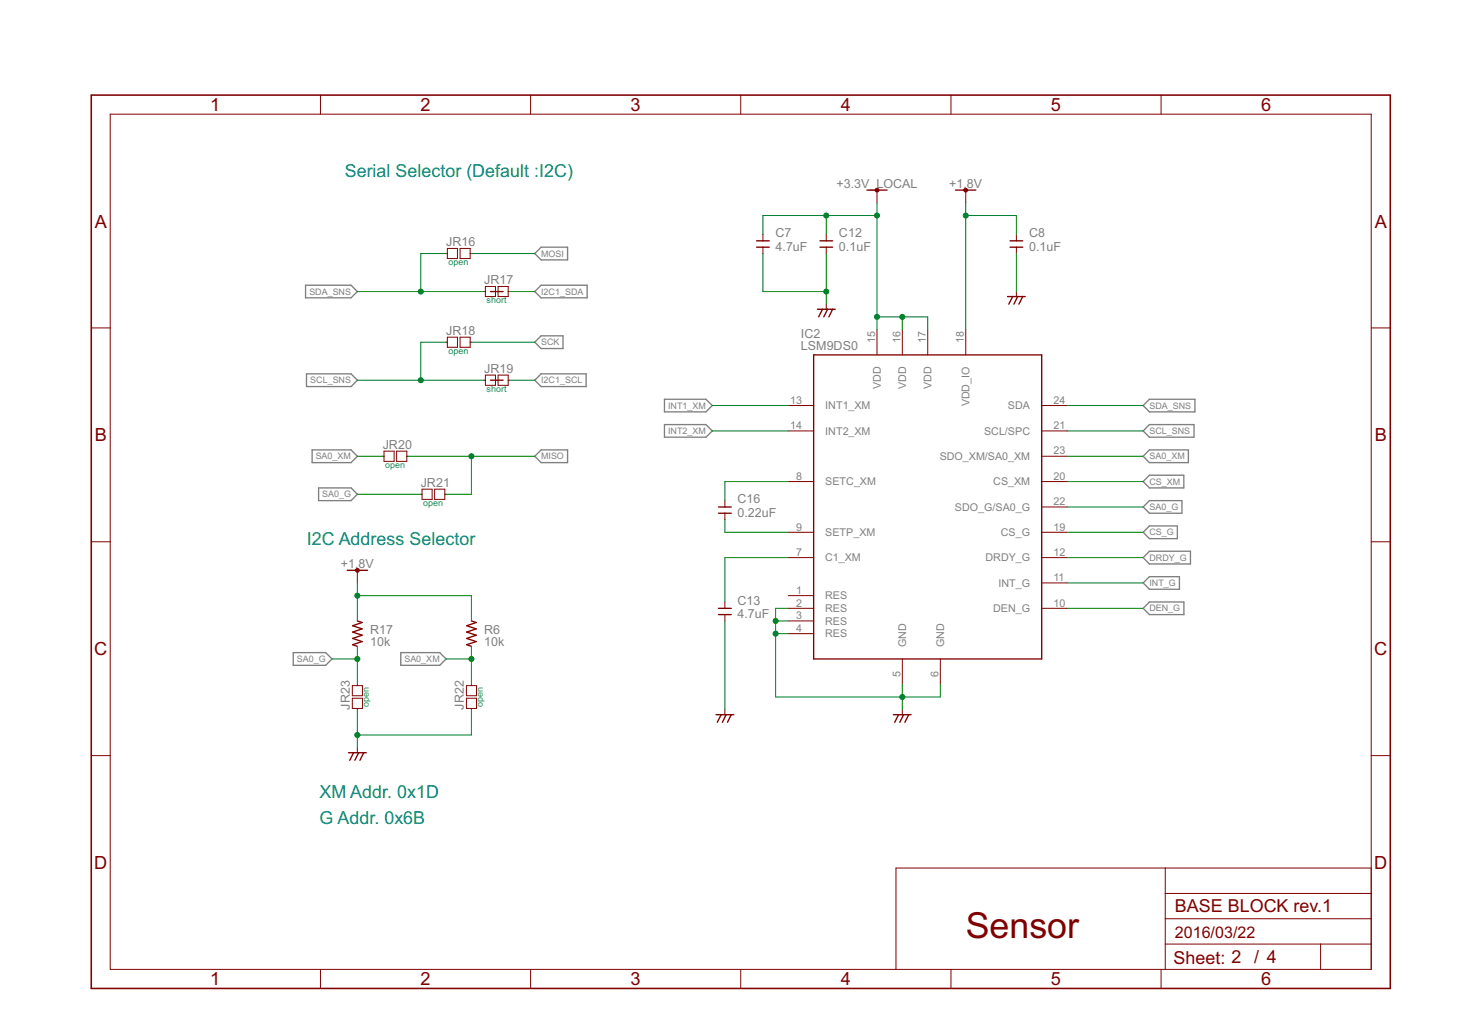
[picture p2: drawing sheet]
<svg xmlns="http://www.w3.org/2000/svg" width="297mm" height="210mm" viewBox="0 0 297 210" stroke-linecap="round" stroke-linejoin="round" font-family="sans-serif">
<g fill="none" stroke="#808080" stroke-width=".28">
<path d="M62.1 58h9.2l1.3 1.2-1.3 1.3h-9.2zM108.6 59.2l1.3-1.2h9.4v2.5h-9.4zM108.6 51.5l1.3-1.3h5.4v2.6h-5.4zM62.3 76h9l1.3 1.3-1.3 1.2h-9zM108.6 77.3l1.3-1.3h9.2v2.5h-9.2zM108.6 69.5l1.3-1.3h4.5v2.6h-4.5zM63.4 91.4h7.9l1.3 1.3-1.3 1.3h-7.9zM64.7 99.1h6.6l1.3 1.3-1.3 1.3h-6.6zM108.6 92.7l1.3-1.3h5.4v2.6h-5.4zM135 81.1h8.4l1.3 1.3-1.3 1.3h-8.4zM135 86.3h8.4l1.3 1.3-1.3 1.2h-8.4zM232.3 82.4l1.2-1.3h9.3v2.6h-9.3z"/>
<path d="M233.5 86.3h9.1v2.5h-9.1l-1.2-1.2zM233.5 96.6h7v2.5h-7l-1.2-1.2zM233.5 91.4h7.9v2.6h-7.9l-1.2-1.3zM232.3 118.4l1.2-1.2h6.1v2.5h-6.1zM233.5 101.7h6.6v2.6h-6.6l-1.2-1.3zM233.5 106.9h5.7v2.6h-5.7l-1.2-1.3zM233.5 112h8.4v2.6h-8.4l-1.2-1.3zM59.6 132.6h6.6l1.3 1.3-1.3 1.3h-6.6zM81.4 132.6h7.9l1.3 1.3-1.3 1.3h-7.9zM233.5 122.3h7v2.6h-7l-1.2-1.3z"/>
</g>
<g fill="none" stroke="#800000" stroke-width=".2">
<path d="M65.1 19.3v3.9M107.8 19.3v3.9M150.5 19.3v3.9M193.2 19.3v3.9M235.9 19.3v3.9M22.4 23.2h256.2v173.8h-256.2zM178.2 38.6v2.6M196.2 38.6v2.6M90.6 51.5h.3M90.9 50.5h2v2h-2zM93.5 50.5h2v2h-2zM95.5 51.5h.3"/>
<path d="M98.4 59.2h.2M98.6 58.2h2.1v2.1h-2.1zM101.2 58.2h2.1v2.1h-2.1zM103.3 59.2h.2M155 47.6v1.3M155 50.2v1.3M167.9 47.6v1.3M167.9 50.2v1.3M206.5 47.6v1.3M206.5 50.2v1.3M206.5 59.2v1.1M18.5 66.6h3.9"/>
<path d="M90.6 69.5h.3M90.9 68.5h2v2.1h-2zM93.5 68.5h2v2.1h-2zM95.5 69.5h.3M98.4 77.3h.2M98.6 76.2h2.1v2.1h-2.1zM101.2 76.2h2.1v2.1h-2.1zM103.3 77.3h.2M167.9 61.8v1M178.2 67v5.1M183.3 67v5.1M188.5 67v5.1"/>
<path d="M196.2 67v5.1M278.6 66.6h3.9M77.8 92.7h.2M78 91.7h2.1v2h-2.1zM80.6 91.7h2.1v2h-2.1zM82.7 92.7h.2M85.7 99.4h2.1v2.1h-2.1zM88.3 99.4h2.1v2.1h-2.1zM160.1 97.9h5.2M160.1 82.4h5.2M160.1 87.6h5.2M211.6 97.9h5.2"/>
<path d="M211.6 82.4h5.2M211.6 87.6h5.2M211.6 92.7h5.2M18.5 110.1h3.9M72.6 115.9v2.5M85.5 100.4h.2M90.4 100.4h.2M147.3 101.7v1.3M147.3 104.3v1.3M160.1 113.3h5.2M160.1 108.2h5.2M211.6 113.3h5.2"/>
<path d="M211.6 108.2h5.2M211.6 118.4h5.2M211.6 103h5.2M278.6 110.1h3.9M71.6 139.3h2v2.1h-2zM72.6 139v.3M94.8 139.3h2v2.1h-2zM95.8 139v.3M147.3 122.3v1.3M147.3 124.9v1.3M160.1 123.6h5.2M160.1 121h5.2"/>
<path d="M160.1 126.2h5.2M160.1 128.8h5.2M183.3 133.9v5.1M191.1 133.9v5.1M211.6 123.6h5.2M18.5 153.5h3.9M71.6 141.9h2v2.1h-2zM72.6 144v.2M72.6 151.9v1.1M94.8 141.9h2v2.1h-2zM95.8 144v.2M147.3 144.2v1"/>
<path d="M183.3 144.2v1M278.6 153.5h3.9M236.7 176.4v20.6M278.6 176.4h-96.6v20.6M65.1 197v3.9M107.8 197v3.9M150.5 197v3.9M193.2 197v3.9M235.9 197v3.9M236.7 191.8h41.9M236.7 186.7h41.9M236.7 181.5h41.9"/>
<path d="M268.3 191.8v5.2"/>
</g>
<path d="M18.5 19.3h264v181.6h-264z" fill="none" stroke="#800000" stroke-width=".32"/>
<g fill="none" stroke="#800000" stroke-width=".28">
<path d="M176.1 38.6h4.1M194.1 38.6h4.2M99.7 59.2h2.5M153.7 50.2h2.6M153.7 48.9h2.6M166.6 50.2h2.6M166.6 48.9h2.6M205.2 50.2h2.6M205.2 48.9h2.6M99.7 77.3h2.5M165.3 72.1h46.3v61.8h-46.3zM166.1 62.8h3.6"/>
<path d="M167.1 62.8l-.8 1.6M168.1 62.8l-.7 1.6M169.2 62.8l-.8 1.6M204.7 60.3h3.6M205.7 60.3l-.7 1.5M206.8 60.3l-.8 1.5M207.8 60.3l-.8 1.5M70.5 115.9h4.2M146 104.3h2.6M146 103h2.6M72.6 126.2l1 .3-2 .6 2 .7-2 .6 2 .7-2 .6 2 .7-2 .6 1 .3M95.8 126.2l1 .3-2 .6 2 .7-2 .6 2 .7-2 .6 2 .7-2 .6 1 .3"/>
<path d="M146 124.9h2.6M146 123.6h2.6M70.8 153h3.6M71.8 153l-.7 1.5M72.9 153l-.8 1.5M73.9 153l-.8 1.5M145.5 145.2h3.6M146.5 145.2l-.8 1.6M147.5 145.2l-.7 1.6M148.6 145.2l-.8 1.6M181.5 145.2h3.6M182.6 145.2l-.8 1.6"/>
<path d="M183.6 145.2l-.8 1.6M184.6 145.2l-.7 1.6"/>
</g>
<g fill="#800000" stroke="#800000" stroke-width=".2">
<path d="M196 38.3a.39 .39 0 0 1 .6 .2 .39 .39 0 0 1-.3 .5 .39 .39 0 0 1-.5-.4l.4-.1 .1 .2-.5-.1z" fill-rule="evenodd"/>
<path d="M72.4 115.5a.39 .39 0 0 1 .6 .2 .39 .39 0 0 1-.3 .6 .39 .39 0 0 1-.5-.4l.5-.1v.2l-.5-.1z" fill-rule="evenodd"/>
<path d="M177.8 38.4a.38 .38 0 0 1 .7 0 .38 .38 0 0 1-.2 .6 .38 .38 0 0 1-.5-.4l.4-.1 .1 .1-.1 .2-.4-.2z" fill-rule="evenodd"/>
</g>
<g fill="none" stroke="#008000" stroke-width=".2">
<path d="M72.6 59.2h25.8M90.6 51.5h-5.1v7.7M95.8 51.5h12.8M103.5 59.2h5.1M155 51.5v7.7h12.9M167.9 43.8v3.8M167.9 51.5v10.3M178.2 43.8h-23.2v3.8M178.2 41.2v25.8M196.2 43.8h10.3v3.8M196.2 41.2v25.8M206.5 51.5v7.7"/>
<path d="M72.6 77.3h25.8M90.6 69.5h-5.1v7.8M95.8 69.5h12.8M103.5 77.3h5.1M178.2 64.4h10.3v2.6M183.3 64.4v2.6M72.6 92.7h5.2M82.9 92.7h25.7M95.8 92.7v7.7h-5.2M144.7 82.4h15.4M144.7 87.6h15.4M160.1 97.9h-12.8v3.8"/>
<path d="M216.8 82.4h15.5M216.8 87.6h15.5M216.8 97.9h15.5M216.8 92.7h15.5M72.6 118.4v7.8M72.6 100.4h12.9M147.3 105.6v2.6h12.8M160.1 113.3h-12.8v9M216.8 118.4h15.5M216.8 108.2h15.5M216.8 113.3h15.5M216.8 103h15.5"/>
<path d="M67.5 133.9h5.1M72.6 131.3v7.7M72.6 121h23.2v5.2M90.6 133.9h5.2M95.8 131.3v7.7M147.3 126.2v18M157.6 128.8h2.5M157.6 126.2h2.5M160.1 123.6h-2.5v18h33.5v-2.6M183.3 139v5.2M216.8 123.6h15.5M72.6 144.2v7.7"/>
<path d="M95.8 144.2v5.2h-23.2"/>
</g>
<g fill="#008000" stroke="#008000" stroke-width=".2">
<circle cx="167.9" cy="59.2" r=".51"/>
<circle cx="183.3" cy="141.6" r=".51"/>
<circle cx="157.6" cy="128.8" r=".51"/>
<circle cx="157.6" cy="126.2" r=".51"/>
<circle cx="72.6" cy="149.4" r=".51"/>
<circle cx="196.2" cy="43.8" r=".51"/>
<circle cx="72.6" cy="121" r=".51"/>
<circle cx="178.2" cy="64.4" r=".51"/>
<circle cx="183.3" cy="64.4" r=".51"/>
<circle cx="178.2" cy="43.8" r=".51"/>
<circle cx="167.9" cy="43.8" r=".51"/>
<circle cx="85.5" cy="59.2" r=".51"/>
<circle cx="85.5" cy="77.3" r=".51"/>
<circle cx="72.6" cy="133.9" r=".51"/>
<circle cx="95.8" cy="133.9" r=".51"/>
<circle cx="95.8" cy="92.7" r=".51"/>
</g>
<text font-size="8.1" fill="#800000" x="196.2" y="190.5">Sensor</text>
<g font-size="4.1" fill="#800000">
<text x="42.7" y="22.6">1</text>
<text x="85.4" y="22.6">2</text>
<text x="128.1" y="22.6">3</text>
<text x="170.8" y="22.6">4</text>
<text x="213.5" y="22.6">5</text>
<text x="256.2" y="22.6">6</text>
<text x="19.2" y="46.2">A</text>
<text x="279.3" y="46.2">A</text>
<text x="19.2" y="89.7">B</text>
<text x="279.3" y="89.7">B</text>
<text x="19.1" y="133.1">C</text>
<text x="279.2" y="133.1">C</text>
<text x="19.1" y="176.6">D</text>
<text x="279.2" y="176.6">D</text>
<text x="238.7" y="185.4">BASE BLOCK rev.1</text>
<text x="238.4" y="195.8">Sheet: 2 / 4</text>
<text x="42.7" y="200.2">1</text>
<text x="85.4" y="200.2">2</text>
<text x="128.1" y="200.2">3</text>
<text x="170.8" y="200.2">4</text>
<text x="213.5" y="200.2">5</text>
<text x="256.2" y="200.2">6</text>
</g>
<g font-size="4.1" fill="#008080">
<text x="70" y="36.1">Serial Selector (Default :I2C)</text>
<text x="62.3" y="110.7">I2C Address Selector</text>
<text x="64.9" y="162.2">XM Addr. 0x1D</text>
<text x="64.9" y="167.4">G Addr. 0x6B</text>
</g>
<text font-size="3.6" fill="#800000" x="238.7" y="190.5">2016/03/22</text>
<g font-size="2.8" fill="#808080">
<text x="169.9" y="38.1">+3.3V_LOCAL</text>
<text x="192.9" y="38.1">+1.8V</text>
<text x="90.6" y="50">JR16</text>
<text x="157.6" y="51">4.7uF</text>
<text x="157.6" y="48.2">C7</text>
<text x="170.5" y="51">0.1uF</text>
<text x="170.5" y="48.2">C12</text>
<text x="209.1" y="51">0.1uF</text>
<text x="209.1" y="48.2">C8</text>
<text x="98.4" y="57.7">JR17</text>
<text x="90.6" y="68">JR18</text>
<text x="162.7" y="71.1">LSM9DS0</text>
<text x="162.7" y="68.8">IC2</text>
<text x="98.4" y="75.7">JR19</text>
<text x="77.8" y="91.2">JR20</text>
<text x="85.5" y="98.9">JR21</text>
<text x="149.9" y="105.1">0.22uF</text>
<text x="149.9" y="102.2">C16</text>
<text x="69.3" y="115.4">+1.8V</text>
<text x="149.9" y="125.7">4.7uF</text>
<text x="149.9" y="122.8">C13</text>
<text x="75.2" y="131.3">10k</text>
<text x="75.2" y="128.8">R17</text>
<text x="98.4" y="131.3">10k</text>
<text x="98.4" y="128.8">R6</text>
<text x="71.1" y="144.2" transform="rotate(-90 71.1 144.2)">JR23</text>
<text x="94.2" y="144.2" transform="rotate(-90 94.2 144.2)">JR22</text>
</g>
<g font-size="2.4" fill="#808080">
<text x="177.8" y="69.7" transform="rotate(-90 177.8 69.7)">15</text>
<text x="183" y="69.7" transform="rotate(-90 183 69.7)">16</text>
<text x="188.1" y="69.7" transform="rotate(-90 188.1 69.7)">17</text>
<text x="195.8" y="69.7" transform="rotate(-90 195.8 69.7)">18</text>
<text x="160.5" y="82">13</text>
<text x="167.7" y="83.2">INT1_XM</text>
<text x="179" y="79.1" transform="rotate(-90 179 79.1)">VDD</text>
<text x="184.1" y="79.1" transform="rotate(-90 184.1 79.1)">VDD</text>
<text x="189.3" y="79.1" transform="rotate(-90 189.3 79.1)">VDD</text>
<text x="197" y="82.6" transform="rotate(-90 197 82.6)">VDD_IO</text>
<text x="204.8" y="83.2">SDA</text>
<text x="214" y="82">24</text>
<text x="160.5" y="87.2">14</text>
<text x="167.7" y="88.3">INT2_XM</text>
<text x="200" y="88.3">SCL/SPC</text>
<text x="214" y="87.2">21</text>
<text x="190.9" y="93.5">SDO_XM/SA0_XM</text>
<text x="214" y="92.3">23</text>
<text x="161.7" y="97.5">8</text>
<text x="167.7" y="98.6">SETC_XM</text>
<text x="201.8" y="98.6">CS_XM</text>
<text x="214" y="97.5">20</text>
<text x="161.7" y="107.8">9</text>
<text x="194" y="103.8">SDO_G/SA0_G</text>
<text x="214" y="107.8">19</text>
<text x="214" y="102.6">22</text>
<text x="161.7" y="112.9">7</text>
<text x="167.7" y="108.9">SETP_XM</text>
<text x="203.4" y="108.9">CS_G</text>
<text x="214" y="112.9">12</text>
<text x="167.7" y="114.1">C1_XM</text>
<text x="200.2" y="114.1">DRDY_G</text>
<text x="202.9" y="119.2">INT_G</text>
<text x="214" y="118.1">11</text>
<text x="161.7" y="120.7">1</text>
<text x="161.7" y="123.2">2</text>
<text x="161.7" y="125.8">3</text>
<text x="167.7" y="121.8">RES</text>
<text x="167.7" y="124.4">RES</text>
<text x="201.8" y="124.4">DEN_G</text>
<text x="214" y="123.2">10</text>
<text x="161.7" y="128.4">4</text>
<text x="167.7" y="127">RES</text>
<text x="167.7" y="129.5">RES</text>
<text x="184.1" y="131.5" transform="rotate(-90 184.1 131.5)">GND</text>
<text x="191.8" y="131.5" transform="rotate(-90 191.8 131.5)">GND</text>
<text x="183" y="137.5" transform="rotate(-90 183 137.5)">5</text>
<text x="190.7" y="137.5" transform="rotate(-90 190.7 137.5)">6</text>
</g>
<g font-size="2" fill="#008080">
<text x="91.1" y="53.8">open</text>
<text x="98.9" y="61.6">short</text>
<text x="91.1" y="71.9">open</text>
<text x="98.9" y="79.6">short</text>
<text x="78.3" y="95">open</text>
<text x="86" y="102.8">open</text>
<text x="74.9" y="143.7" transform="rotate(-90 74.9 143.7)">open</text>
<text x="98.1" y="143.7" transform="rotate(-90 98.1 143.7)">open</text>
</g>
<g font-size="2" fill="#808080">
<text x="109.9" y="52.2">MOSI</text>
<text x="62.9" y="59.9">SDA_SNS</text>
<text x="109.9" y="59.9">I2C1_SDA</text>
<text x="109.9" y="70.2">SCK</text>
<text x="63" y="77.9">SCL_SNS</text>
<text x="109.9" y="77.9">I2C1_SCL</text>
<text x="135.7" y="83.1">INT1_XM</text>
<text x="233.5" y="83.1">SDA_SNS</text>
<text x="135.7" y="88.2">INT2_XM</text>
<text x="233.5" y="88.2">SCL_SNS</text>
<text x="64.1" y="93.4">SA0_XM</text>
<text x="109.9" y="93.4">MISO</text>
<text x="233.5" y="93.4">SA0_XM</text>
<text x="65.5" y="101.1">SA0_G</text>
<text x="233.5" y="98.5">CS_XM</text>
<text x="233.5" y="103.7">SA0_G</text>
<text x="233.5" y="108.8">CS_G</text>
<text x="233.5" y="114">DRDY_G</text>
<text x="233.5" y="119.1">INT_G</text>
<text x="233.5" y="124.2">DEN_G</text>
<text x="60.3" y="134.6">SA0_G</text>
<text x="82.2" y="134.6">SA0_XM</text>
</g>
</svg>
